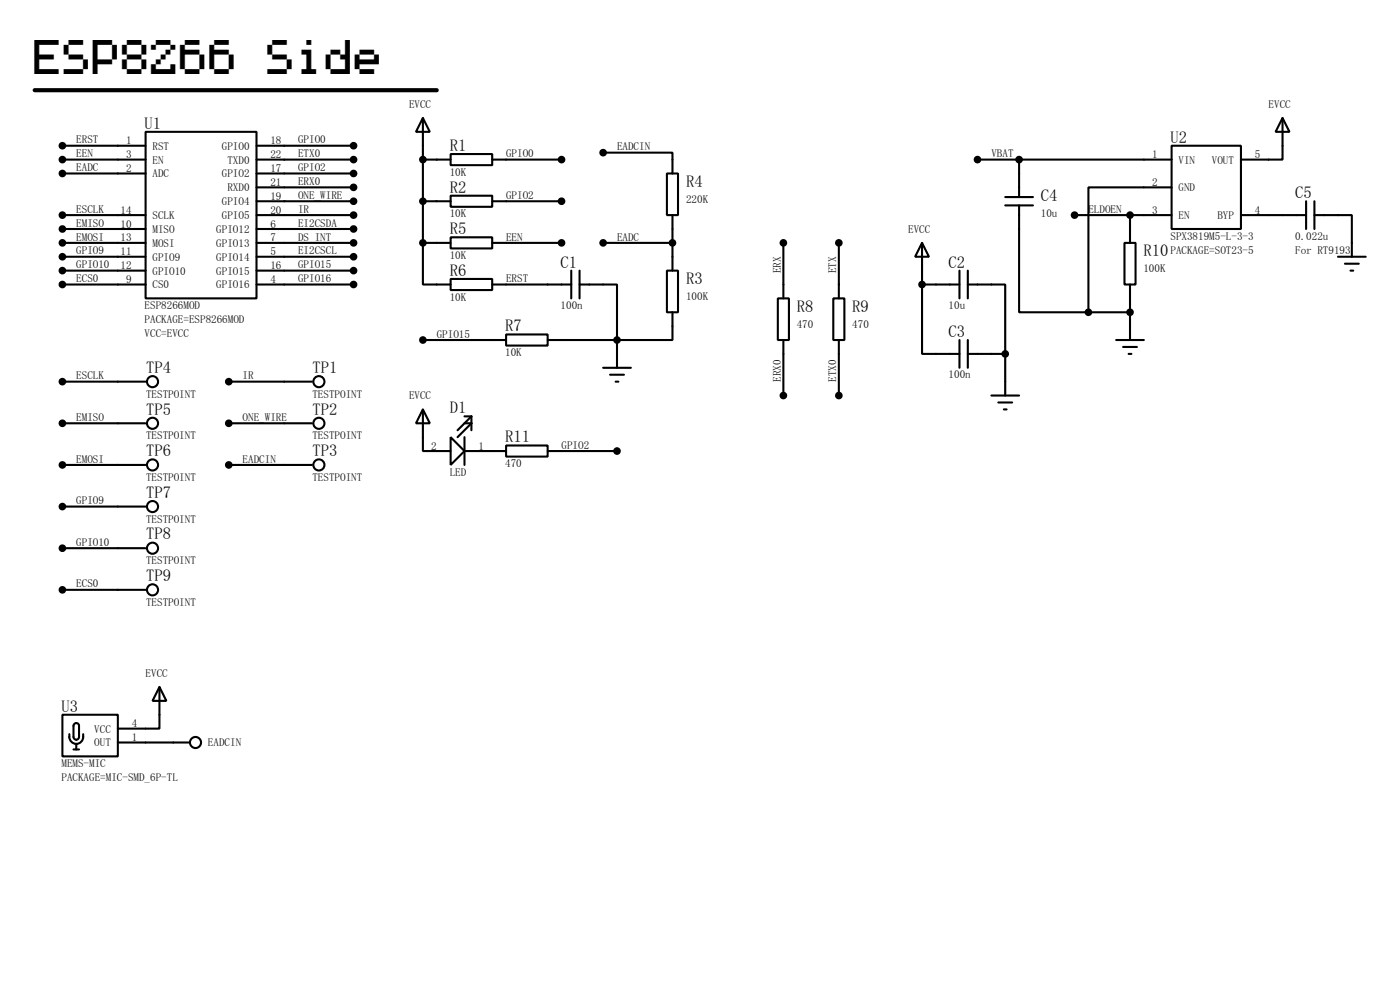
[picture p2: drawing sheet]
<svg xmlns="http://www.w3.org/2000/svg" width="256mm" height="180mm" viewBox="0 0 256 180" stroke-linecap="round" stroke-linejoin="round" font-family="sans-serif">
<g fill="none" stroke="#000" stroke-width=".38">
<path d="M11.4 26.7h15.3M11.4 29.2h15.3M11.4 31.7h15.3M11.4 39.4h15.3M26.7 24.1h20.3v30.5h-20.3zM47 26.7h17.8M47 29.2h17.8M47 31.7h17.8M47 34.3h17.8M47 36.8h17.8M47 39.4h17.8M77.5 21.6l1.2 2.5h-2.5z"/>
<path d="M77.5 29.2h5M77.5 36.8h5M77.5 21.6v22.8M82.5 28.2h7.7v2h-7.7zM82.5 35.8h7.7v2h-7.7zM90.2 29.2h12.7M90.2 36.8h12.7M110.5 27.9h12.7v3.8M122.2 31.7h2v7.7h-2zM123.2 39.4v10.1M179.1 29.2h35.5M184.1 37.6h5.1"/>
<path d="M184.1 36.1h5.1M186.7 37.6v19.5h12.7M186.7 29.2v6.9M196.8 39.4h17.8M207 39.4v5M214.6 26.7h12.7v15.2h-12.7zM214.6 34.3h-15.2v22.8M227.3 39.4h12M234.9 21.6l1.3 2.5h-2.5zM234.9 21.6v7.6h-7.6M239.3 36.8v5.1M240.8 39.4h6.8v7.6"/>
<path d="M240.8 36.8v5.1M11.4 41.9h15.3M11.4 44.4h15.3M11.4 47h15.3M11.4 49.5h15.3M11.4 52.1h15.3M47 41.9h17.8M47 44.4h17.8M47 47h17.8M47 49.5h17.8M47 52.1h17.8M77.5 44.4v7.7h5"/>
<path d="M77.5 44.4h5M82.5 43.4h7.7v2.1h-7.7zM82.5 51.1h7.7v2h-7.7zM90.2 44.4h12.7M90.2 52.1h14.4M104.6 49.5v5.1M106.2 52.1h6.8v10.1M106.2 49.5v5.1M110.5 44.4h12.7M122.2 49.5h2v7.6h-2zM123.2 57.1v5.1h-10.2M142.5 54.6h2v7.6h-2z"/>
<path d="M143.5 44.4v10.2M152.7 54.6h2v7.6h-2zM153.7 44.4v10.2M168.9 44.4l1.3 2.6h-2.6zM168.9 52.1v12.7h6.9M168.9 52.1h6.9M168.9 44.4v7.7M175.8 49.5v5.1M177.3 52.1h6.8v12.7M177.3 49.5v5.1M199.4 57.1h7.6M206 44.4h2v7.7h-2z"/>
<path d="M207 52.1v10.1M245.1 47h5.1M246.4 48.3h2.5M247.4 49.5h.5M11.4 69.8h15.3M11.4 77.5h15.3M41.9 69.8h15.2M41.9 77.5h15.2M77.5 74.9l1.2 2.6h-2.5zM77.5 74.9v7.6h5M77.5 62.2h15.2M85.1 77.5h1.3l-2.6 2.5"/>
<path d="M85.1 76.2h1.3M86.4 76.2l-2.6 2.5M86.4 76.2v2.5M92.7 61.2h7.6v2h-7.6zM100.3 62.2h12.7M110.5 67.3h5.1M111.8 68.6h2.5M112.8 69.8h.5M113 62.2v5.1M143.5 62.2v10.2M153.7 62.2v10.2M175.8 62.2v5.1"/>
<path d="M177.3 64.8h6.8M177.3 62.2v5.1M181.6 72.4h5.1M182.9 73.7h2.5M183.9 74.9h.5M184.1 64.8v7.6M204.5 62.2h5M205.7 63.5h2.6M206.8 64.8h.5M11.4 85.1h15.3M11.4 92.7h15.3M41.9 85.1h15.2"/>
<path d="M82.5 80l2.6 2.5-2.6 2.6zM85.1 82.5h7.6M85.1 80v5.1M92.7 81.5h7.6v2.1h-7.6zM100.3 82.5h12.7M11.4 100.3h15.3M11.4 107.9h15.3M11.4 130.8h10.2v7.6h-10.2zM12.7 134.4a1.43 1.43 0 0 0 1.3 1.7M13.5 137.2h1M13.5 132.6a.51 .51 0 0 1 .6-.2 .51 .51 0 0 1 .4 .4v2.1a.51 .51 0 0 1-.5 .5 .51 .51 0 0 1-.5-.5zM14 136.1v1.1"/>
<path d="M15.2 134.4a1.43 1.43 0 0 1-1.2 1.7M21.6 135.9h13.2M29.2 125.7l1.3 2.6h-2.6zM29.2 125.7v7.6h-7.6"/>
<circle cx="27.9" cy="77.5" r="1.02"/>
<circle cx="27.9" cy="69.9" r="1.02"/>
<circle cx="58.4" cy="69.9" r="1.02"/>
<circle cx="58.4" cy="77.5" r="1.02"/>
<circle cx="27.9" cy="92.7" r="1.02"/>
<circle cx="27.9" cy="85.1" r="1.02"/>
<circle cx="58.4" cy="85.1" r="1.02"/>
<circle cx="27.9" cy="100.3" r="1.02"/>
<circle cx="27.9" cy="108" r="1.02"/>
<circle cx="35.8" cy="135.9" r="1.02"/>
</g>
<g fill="#000" stroke="#000" stroke-width=".38">
<circle cx="11.4" cy="39.4" r=".51"/>
<circle cx="11.4" cy="31.7" r=".51"/>
<circle cx="11.4" cy="26.7" r=".51"/>
<circle cx="11.4" cy="29.2" r=".51"/>
<circle cx="64.8" cy="36.8" r=".51"/>
<circle cx="64.8" cy="39.4" r=".51"/>
<circle cx="64.8" cy="34.3" r=".51"/>
<circle cx="64.8" cy="31.7" r=".51"/>
<circle cx="64.8" cy="29.2" r=".51"/>
<circle cx="64.8" cy="26.7" r=".51"/>
<circle cx="77.5" cy="36.8" r=".51"/>
<circle cx="77.5" cy="29.2" r=".51"/>
<circle cx="102.9" cy="29.2" r=".51"/>
<circle cx="102.9" cy="36.8" r=".51"/>
<circle cx="110.5" cy="27.9" r=".51"/>
<circle cx="179.1" cy="29.2" r=".51"/>
<circle cx="186.7" cy="29.2" r=".51"/>
<circle cx="196.8" cy="39.4" r=".51"/>
<circle cx="207" cy="39.4" r=".51"/>
<circle cx="11.4" cy="49.5" r=".51"/>
<circle cx="11.4" cy="41.9" r=".51"/>
<circle cx="11.4" cy="47" r=".51"/>
<circle cx="11.4" cy="44.4" r=".51"/>
<circle cx="11.4" cy="52.1" r=".51"/>
<circle cx="64.8" cy="47" r=".51"/>
<circle cx="64.8" cy="49.5" r=".51"/>
<circle cx="64.8" cy="41.9" r=".51"/>
<circle cx="64.8" cy="52.1" r=".51"/>
<circle cx="64.8" cy="44.4" r=".51"/>
<circle cx="77.5" cy="44.4" r=".51"/>
<circle cx="102.9" cy="44.4" r=".51"/>
<circle cx="110.5" cy="44.4" r=".51"/>
<circle cx="123.2" cy="44.4" r=".51"/>
<circle cx="143.5" cy="44.4" r=".51"/>
<circle cx="153.7" cy="44.4" r=".51"/>
<circle cx="168.9" cy="52.1" r=".51"/>
<circle cx="199.4" cy="57.1" r=".51"/>
<circle cx="207" cy="57.1" r=".51"/>
<circle cx="11.4" cy="77.5" r=".51"/>
<circle cx="11.4" cy="69.8" r=".51"/>
<circle cx="41.9" cy="77.5" r=".51"/>
<circle cx="41.9" cy="69.8" r=".51"/>
<circle cx="77.5" cy="62.2" r=".51"/>
<circle cx="113" cy="62.2" r=".51"/>
<circle cx="143.5" cy="72.4" r=".51"/>
<circle cx="153.7" cy="72.4" r=".51"/>
<circle cx="184.1" cy="64.8" r=".51"/>
<circle cx="11.4" cy="85.1" r=".51"/>
<circle cx="11.4" cy="92.7" r=".51"/>
<circle cx="41.9" cy="85.1" r=".51"/>
<circle cx="113" cy="82.5" r=".51"/>
<circle cx="11.4" cy="107.9" r=".51"/>
<circle cx="11.4" cy="100.3" r=".51"/>
</g>
<path d="M6.3 16.5h73.7" fill="none" stroke="#000" stroke-width=".76"/>
<g font-size="7.1">
<text x="6.3" y="13.5">ESP8266</text>
<text x="49" y="13.5">Side</text>
</g>
<g font-size="3">
<text x="26.5" y="23.6">U1</text>
<text x="82.4" y="27.6">R1</text>
<text x="214.4" y="26.1">U2</text>
<text x="82.4" y="35.3">R2</text>
<text x="125.7" y="34.2">R4</text>
<text x="190.7" y="36.7">C4</text>
<text x="237.3" y="36.3">C5</text>
<text x="82.4" y="42.9">R5</text>
<text x="209.5" y="46.9">R10</text>
<text x="82.4" y="50.5">R6</text>
<text x="102.7" y="49">C1</text>
<text x="125.7" y="52">R3</text>
<text x="173.8" y="49">C2</text>
<text x="146" y="57.1">R8</text>
<text x="156.1" y="57.1">R9</text>
<text x="92.5" y="60.7">R7</text>
<text x="173.8" y="61.7">C3</text>
<text x="26.8" y="68.3">TP4</text>
<text x="57.2" y="68.3">TP1</text>
<text x="26.8" y="75.9">TP5</text>
<text x="57.2" y="75.9">TP2</text>
<text x="82.4" y="75.6">D1</text>
<text x="26.8" y="83.5">TP6</text>
<text x="57.2" y="83.5">TP3</text>
<text x="92.5" y="81">R11</text>
<text x="26.8" y="91.1">TP7</text>
<text x="26.8" y="98.7">TP8</text>
<text x="26.8" y="106.3">TP9</text>
<text x="11.3" y="130.2">U3</text>
</g>
<g font-size="2">
<text x="74.9" y="19.8">EVCC</text>
<text x="232.4" y="19.8">EVCC</text>
<text x="14" y="26.2">ERST</text>
<text x="14" y="28.8">EEN</text>
<text x="23.1" y="29">3</text>
<text x="23.1" y="26.4">1</text>
<text x="27.9" y="29.9">EN</text>
<text x="27.9" y="27.4">RST</text>
<text x="40.6" y="27.4">GPIO0</text>
<text x="41.7" y="29.9">TXD0</text>
<text x="49.5" y="29">22</text>
<text x="49.5" y="26.4">18</text>
<text x="54.6" y="28.8">ETX0</text>
<text x="54.6" y="26.2">GPIO0</text>
<text x="92.7" y="28.8">GPIO0</text>
<text x="113" y="27.5">EADCIN</text>
<text x="181.6" y="28.8">VBAT</text>
<text x="211.1" y="29">1</text>
<text x="215.9" y="29.9">VIN</text>
<text x="222" y="29.9">VOUT</text>
<text x="229.9" y="29">5</text>
<text x="14" y="31.3">EADC</text>
<text x="23.1" y="31.5">2</text>
<text x="27.9" y="32.5">ADC</text>
<text x="40.6" y="32.5">GPIO2</text>
<text x="41.7" y="35">RXD0</text>
<text x="49.5" y="34">21</text>
<text x="49.5" y="31.5">17</text>
<text x="54.6" y="31.3">GPIO2</text>
<text x="54.6" y="33.9">ERX0</text>
<text x="82.4" y="32.2">10K</text>
<text x="211.1" y="34">2</text>
<text x="215.9" y="35">GND</text>
<text x="14" y="38.9">ESCLK</text>
<text x="14" y="41.5">EMISO</text>
<text x="22.1" y="41.7">10</text>
<text x="22.1" y="39.1">14</text>
<text x="27.9" y="40.1">SCLK</text>
<text x="40.6" y="40.1">GPIO5</text>
<text x="40.6" y="37.5">GPIO4</text>
<text x="49.5" y="41.7">6</text>
<text x="49.5" y="39.1">20</text>
<text x="49.5" y="36.6">19</text>
<text x="54.6" y="36.4">ONE_WIRE</text>
<text x="54.6" y="38.9">IR</text>
<text x="54.6" y="41.5">EI2CSDA</text>
<text x="82.4" y="39.8">10K</text>
<text x="92.7" y="36.4">GPIO2</text>
<text x="125.7" y="37.1">220K</text>
<text x="190.7" y="39.7">10u</text>
<text x="199.4" y="38.9">ELDOEN</text>
<text x="211.1" y="39.1">3</text>
<text x="215.9" y="40.1">EN</text>
<text x="223" y="40.1">BYP</text>
<text x="229.9" y="39.1">4</text>
<text x="14" y="44">EMOSI</text>
<text x="14" y="46.6">GPIO9</text>
<text x="22.1" y="46.7">11</text>
<text x="22.1" y="44.2">13</text>
<text x="27.9" y="42.6">MISO</text>
<text x="27.9" y="47.7">GPIO9</text>
<text x="27.9" y="45.2">MOSI</text>
<text x="39.6" y="45.2">GPIO13</text>
<text x="39.6" y="42.6">GPIO12</text>
<text x="39.6" y="47.7">GPIO14</text>
<text x="49.5" y="44.2">7</text>
<text x="49.5" y="46.7">5</text>
<text x="54.6" y="44">DS_INT</text>
<text x="54.6" y="46.6">EI2CSCL</text>
<text x="82.4" y="47.4">10K</text>
<text x="92.7" y="44">EEN</text>
<text x="113" y="44">EADC</text>
<text x="166.4" y="42.6">EVCC</text>
<text x="214.4" y="43.9">SPX3819M5-L-3-3</text>
<text x="214.4" y="46.4">PACKAGE=SOT23-5</text>
<text x="237.3" y="43.9">0.022u</text>
<text x="237.3" y="46.4">For RT9193</text>
<text x="14" y="49.1">GPIO10</text>
<text x="14" y="51.6">ECS0</text>
<text x="22.1" y="49.3">12</text>
<text x="23.1" y="51.8">9</text>
<text x="27.9" y="52.8">CS0</text>
<text x="27.9" y="50.2">GPIO10</text>
<text x="39.6" y="52.8">GPIO16</text>
<text x="39.6" y="50.2">GPIO15</text>
<text x="49.5" y="51.8">4</text>
<text x="49.5" y="49.3">16</text>
<text x="54.6" y="49.1">GPIO15</text>
<text x="54.6" y="51.6">GPIO16</text>
<text x="92.7" y="51.6">ERST</text>
<text x="143" y="50" transform="rotate(-90 143 50)">ERX</text>
<text x="153.2" y="50" transform="rotate(-90 153.2 50)">ETX</text>
<text x="209.5" y="49.8">100K</text>
<text x="26.5" y="56.6">ESP8266MOD</text>
<text x="26.5" y="59.1">PACKAGE=ESP8266MOD</text>
<text x="82.4" y="55">10K</text>
<text x="102.7" y="56.6">100n</text>
<text x="125.7" y="54.9">100K</text>
<text x="146" y="60">470</text>
<text x="156.1" y="60">470</text>
<text x="173.8" y="56.6">10u</text>
<text x="26.5" y="61.6">VCC=EVCC</text>
<text x="80" y="61.8">GPIO15</text>
<text x="92.5" y="65.2">10K</text>
<text x="14" y="69.4">ESCLK</text>
<text x="44.4" y="69.4">IR</text>
<text x="143" y="69.8" transform="rotate(-90 143 69.8)">ERX0</text>
<text x="153.2" y="69.8" transform="rotate(-90 153.2 69.8)">ETX0</text>
<text x="173.8" y="69.3">100n</text>
<text x="14" y="77">EMISO</text>
<text x="26.8" y="72.8">TESTPOINT</text>
<text x="44.4" y="77">ONE_WIRE</text>
<text x="57.2" y="72.8">TESTPOINT</text>
<text x="74.9" y="73.1">EVCC</text>
<text x="26.8" y="80.4">TESTPOINT</text>
<text x="57.2" y="80.4">TESTPOINT</text>
<text x="79" y="82.3">2</text>
<text x="87.6" y="82.3">1</text>
<text x="102.9" y="82.1">GPIO2</text>
<text x="14" y="84.7">EMOSI</text>
<text x="26.8" y="88.1">TESTPOINT</text>
<text x="44.4" y="84.7">EADCIN</text>
<text x="57.2" y="88.1">TESTPOINT</text>
<text x="82.4" y="87">LED</text>
<text x="92.5" y="85.5">470</text>
<text x="14" y="92.2">GPIO9</text>
<text x="26.8" y="95.6">TESTPOINT</text>
<text x="14" y="99.9">GPIO10</text>
<text x="14" y="107.5">ECS0</text>
<text x="26.8" y="103.3">TESTPOINT</text>
<text x="26.8" y="110.9">TESTPOINT</text>
<text x="26.7" y="123.9">EVCC</text>
<text x="17.3" y="134.1">VCC</text>
<text x="17.3" y="136.6">OUT</text>
<text x="24.1" y="133.1">4</text>
<text x="24.1" y="135.6">1</text>
<text x="38.1" y="136.6">EADCIN</text>
<text x="11.3" y="140.3">MEMS-MIC</text>
<text x="11.3" y="142.9">PACKAGE=MIC-SMD_6P-TL</text>
</g>
</svg>
